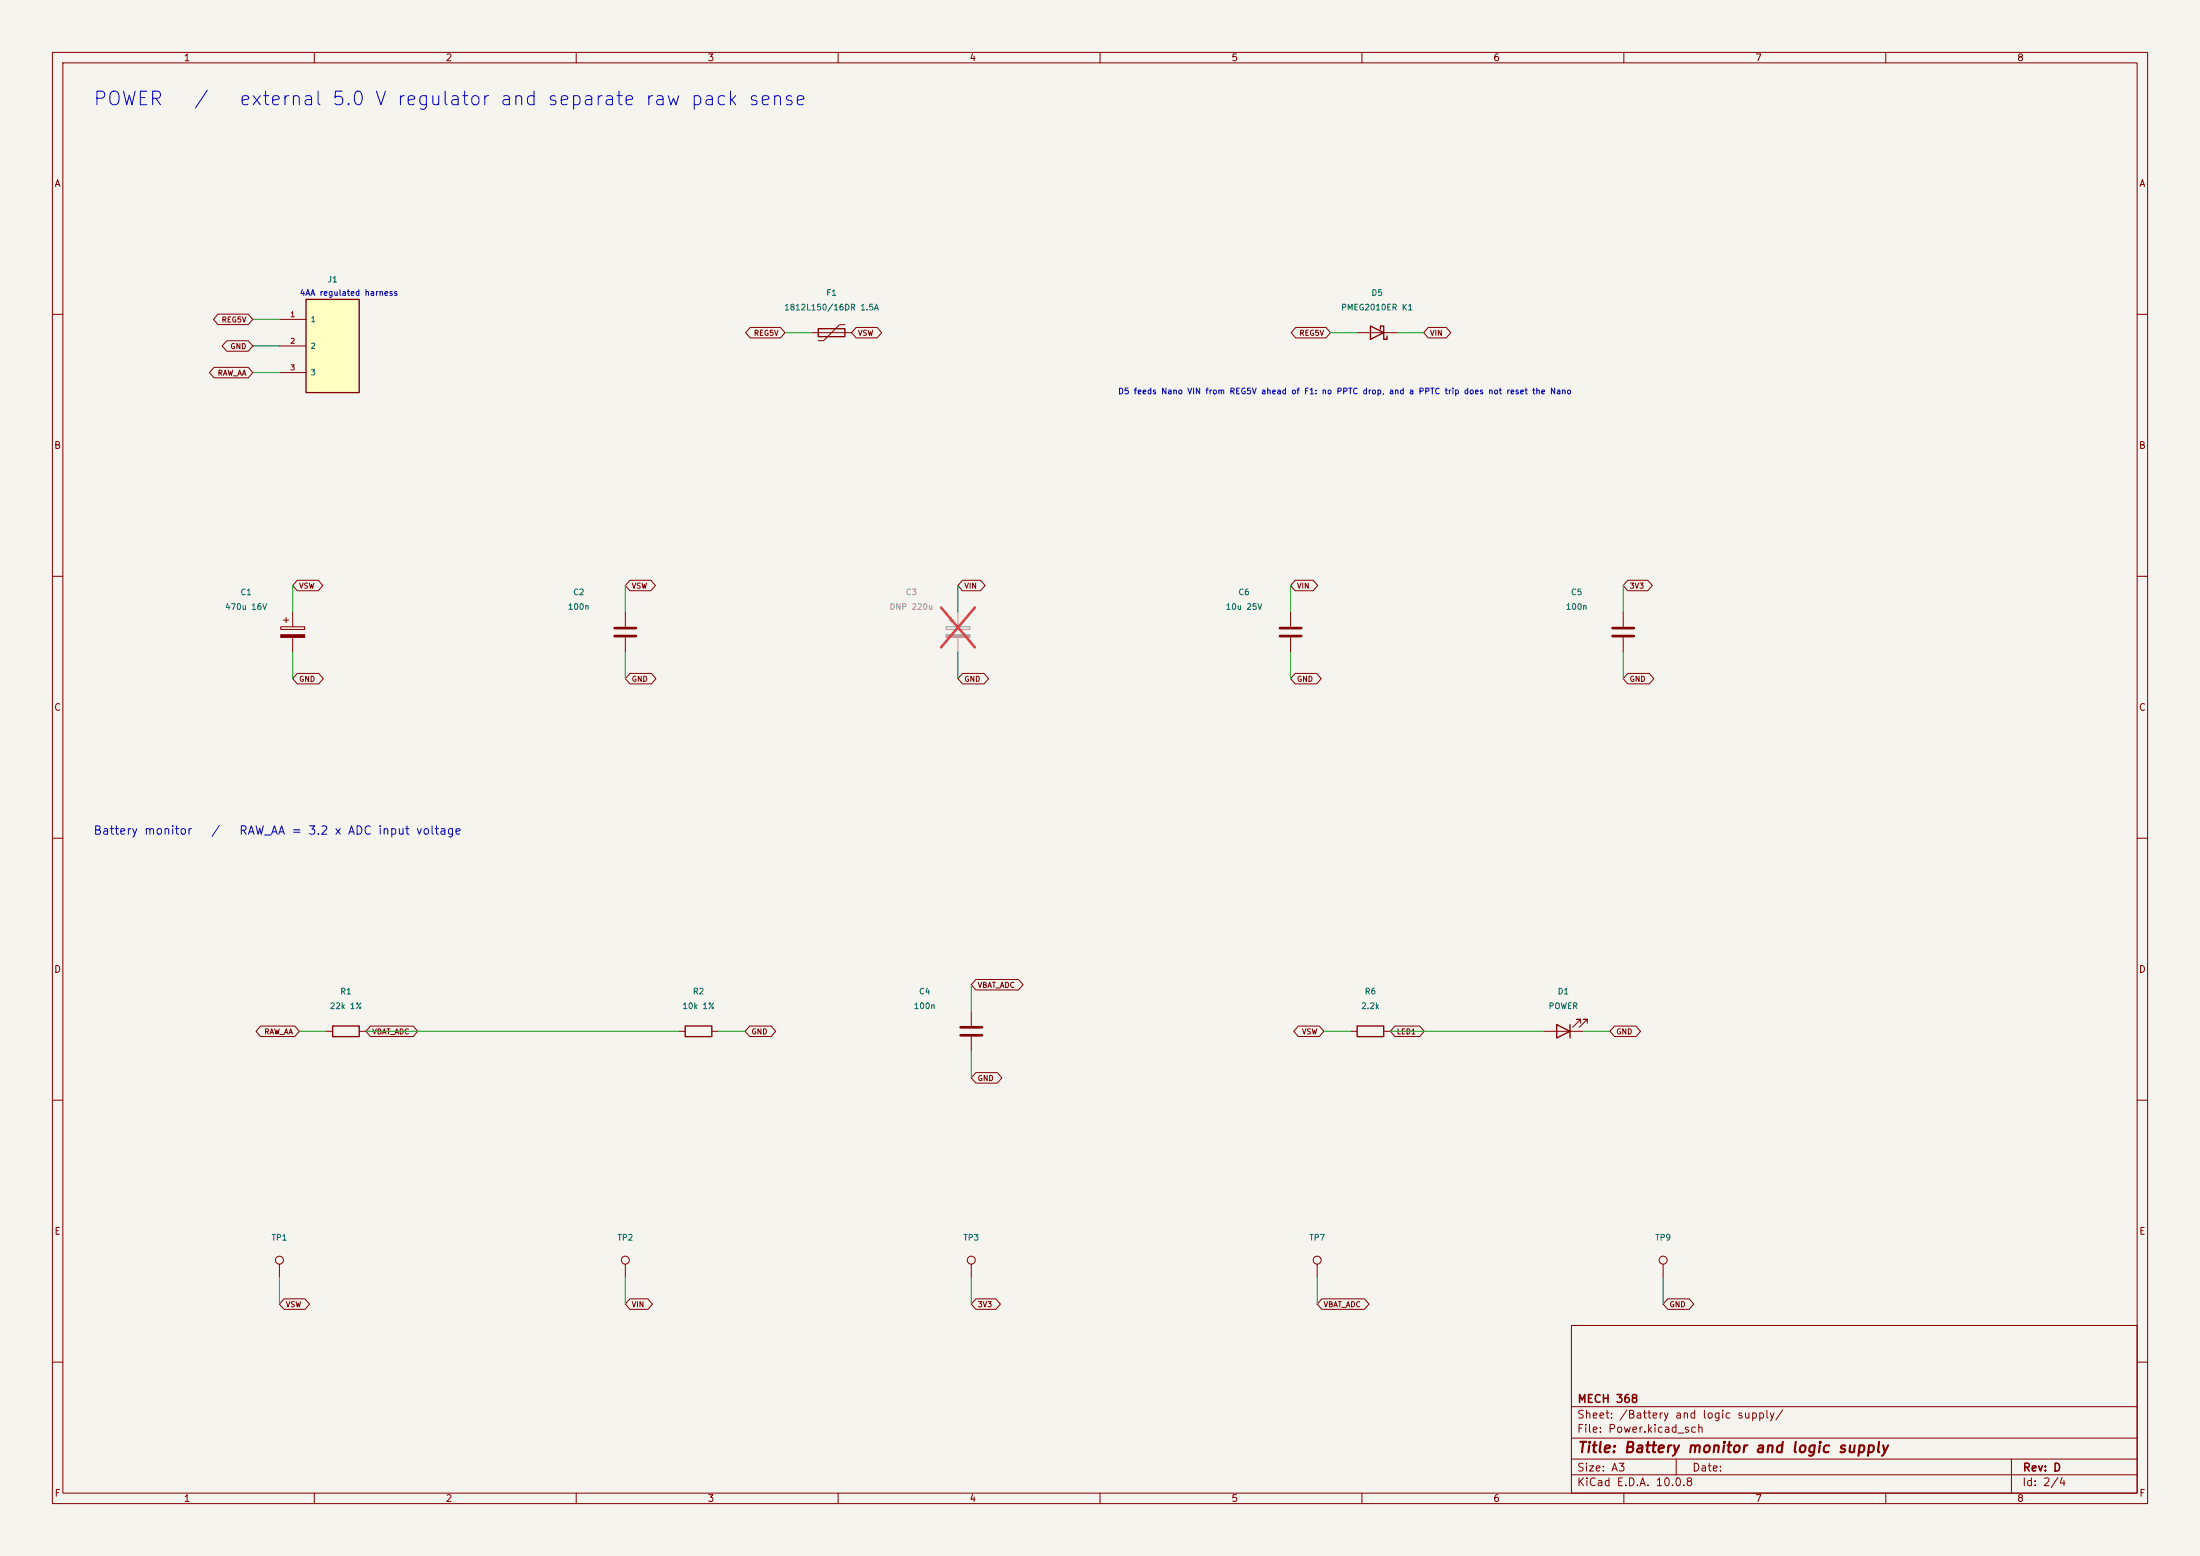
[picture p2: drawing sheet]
(kicad_sch
(version 20250114)
(generator "eeschema")
(paper "A3")
(title_block (title "Battery monitor and logic supply") (rev "D") (company "MECH 368"))
(lib_symbols (symbol "Connector:TestPoint" (pin_numbers (hide yes)) (pin_names (offset 0.762) (hide yes)) (exclude_from_sim no) (in_bom yes) (on_board yes) (property "Reference" "TP" (at 0 6.858 0) (effects (font (size 1.27 1.27)))) (property "Value" "TestPoint" (at 0 5.08 0) (effects (font (size 1.27 1.27)))) (property "Footprint" "" (at 5.08 0 0) (effects (font (size 1.27 1.27)) (hide yes))) (property "Datasheet" "~" (at 5.08 0 0) (effects (font (size 1.27 1.27)) (hide yes))) (property "Description" "test point" (at 0 0 0) (effects (font (size 1.27 1.27)) (hide yes))) (property "ki_keywords" "test point tp" (at 0 0 0) (effects (font (size 1.27 1.27)) (hide yes))) (property "ki_fp_filters" "Pin* Test*" (at 0 0 0) (effects (font (size 1.27 1.27)) (hide yes))) (symbol "TestPoint_0_1" (circle (center 0 3.302) (radius 0.762) (stroke (width 0) (type default)) (fill (type none)))) (symbol "TestPoint_1_1" (pin passive line (at 0 0 90) (length 2.54) (name "1" (effects (font (size 1.27 1.27)))) (number "1" (effects (font (size 1.27 1.27)))))) (embedded_fonts no)) (symbol "Device:C" (pin_numbers (hide yes)) (pin_names (offset 0.254)) (exclude_from_sim no) (in_bom yes) (on_board yes) (property "Reference" "C" (at 0.635 2.54 0) (effects (font (size 1.27 1.27)) (justify left))) (property "Value" "C" (at 0.635 -2.54 0) (effects (font (size 1.27 1.27)) (justify left))) (property "Footprint" "" (at 0.9652 -3.81 0) (effects (font (size 1.27 1.27)) (hide yes))) (property "Datasheet" "~" (at 0 0 0) (effects (font (size 1.27 1.27)) (hide yes))) (property "Description" "Unpolarized capacitor" (at 0 0 0) (effects (font (size 1.27 1.27)) (hide yes))) (property "ki_keywords" "cap capacitor" (at 0 0 0) (effects (font (size 1.27 1.27)) (hide yes))) (property "ki_fp_filters" "C_*" (at 0 0 0) (effects (font (size 1.27 1.27)) (hide yes))) (symbol "C_0_1" (polyline (pts (xy -2.032 0.762) (xy 2.032 0.762)) (stroke (width 0.508) (type default)) (fill (type none))) (polyline (pts (xy -2.032 -0.762) (xy 2.032 -0.762)) (stroke (width 0.508) (type default)) (fill (type none)))) (symbol "C_1_1" (pin passive line (at 0 3.81 270) (length 2.794) (name "~" (effects (font (size 1.27 1.27)))) (number "1" (effects (font (size 1.27 1.27))))) (pin passive line (at 0 -3.81 90) (length 2.794) (name "~" (effects (font (size 1.27 1.27)))) (number "2" (effects (font (size 1.27 1.27)))))) (embedded_fonts no)) (symbol "Device:C_Polarized" (pin_numbers (hide yes)) (pin_names (offset 0.254)) (exclude_from_sim no) (in_bom yes) (on_board yes) (property "Reference" "C" (at 0.635 2.54 0) (effects (font (size 1.27 1.27)) (justify left))) (property "Value" "C_Polarized" (at 0.635 -2.54 0) (effects (font (size 1.27 1.27)) (justify left))) (property "Footprint" "" (at 0.9652 -3.81 0) (effects (font (size 1.27 1.27)) (hide yes))) (property "Datasheet" "~" (at 0 0 0) (effects (font (size 1.27 1.27)) (hide yes))) (property "Description" "Polarized capacitor" (at 0 0 0) (effects (font (size 1.27 1.27)) (hide yes))) (property "ki_keywords" "cap capacitor" (at 0 0 0) (effects (font (size 1.27 1.27)) (hide yes))) (property "ki_fp_filters" "CP_*" (at 0 0 0) (effects (font (size 1.27 1.27)) (hide yes))) (symbol "C_Polarized_0_1" (rectangle (start -2.286 0.508) (end 2.286 1.016) (stroke (width 0) (type default)) (fill (type none))) (polyline (pts (xy -1.778 2.286) (xy -0.762 2.286)) (stroke (width 0) (type default)) (fill (type none))) (polyline (pts (xy -1.27 2.794) (xy -1.27 1.778)) (stroke (width 0) (type default)) (fill (type none))) (rectangle (start 2.286 -0.508) (end -2.286 -1.016) (stroke (width 0) (type default)) (fill (type outline)))) (symbol "C_Polarized_1_1" (pin passive line (at 0 3.81 270) (length 2.794) (name "~" (effects (font (size 1.27 1.27)))) (number "1" (effects (font (size 1.27 1.27))))) (pin passive line (at 0 -3.81 90) (length 2.794) (name "~" (effects (font (size 1.27 1.27)))) (number "2" (effects (font (size 1.27 1.27)))))) (embedded_fonts no)) (symbol "Device:D_Schottky" (pin_numbers (hide yes)) (pin_names (offset 1.016) (hide yes)) (exclude_from_sim no) (in_bom yes) (on_board yes) (property "Reference" "D" (at 0 2.54 0) (effects (font (size 1.27 1.27)))) (property "Value" "D_Schottky" (at 0 -2.54 0) (effects (font (size 1.27 1.27)))) (property "Footprint" "" (at 0 0 0) (effects (font (size 1.27 1.27)) (hide yes))) (property "Datasheet" "~" (at 0 0 0) (effects (font (size 1.27 1.27)) (hide yes))) (property "Description" "Schottky diode" (at 0 0 0) (effects (font (size 1.27 1.27)) (hide yes))) (property "ki_keywords" "diode Schottky" (at 0 0 0) (effects (font (size 1.27 1.27)) (hide yes))) (property "ki_fp_filters" "TO-???* *_Diode_* *SingleDiode* D_*" (at 0 0 0) (effects (font (size 1.27 1.27)) (hide yes))) (symbol "D_Schottky_0_1" (polyline (pts (xy -1.905 0.635) (xy -1.905 1.27) (xy -1.27 1.27) (xy -1.27 -1.27) (xy -0.635 -1.27) (xy -0.635 -0.635)) (stroke (width 0.254) (type default)) (fill (type none))) (polyline (pts (xy 1.27 1.27) (xy 1.27 -1.27) (xy -1.27 0) (xy 1.27 1.27)) (stroke (width 0.254) (type default)) (fill (type none))) (polyline (pts (xy 1.27 0) (xy -1.27 0)) (stroke (width 0) (type default)) (fill (type none)))) (symbol "D_Schottky_1_1" (pin passive line (at -3.81 0 0) (length 2.54) (name "K" (effects (font (size 1.27 1.27)))) (number "1" (effects (font (size 1.27 1.27))))) (pin passive line (at 3.81 0 180) (length 2.54) (name "A" (effects (font (size 1.27 1.27)))) (number "2" (effects (font (size 1.27 1.27)))))) (embedded_fonts no)) (symbol "Device:LED" (pin_numbers (hide yes)) (pin_names (offset 1.016) (hide yes)) (exclude_from_sim no) (in_bom yes) (on_board yes) (property "Reference" "D" (at 0 2.54 0) (effects (font (size 1.27 1.27)))) (property "Value" "LED" (at 0 -2.54 0) (effects (font (size 1.27 1.27)))) (property "Footprint" "" (at 0 0 0) (effects (font (size 1.27 1.27)) (hide yes))) (property "Datasheet" "~" (at 0 0 0) (effects (font (size 1.27 1.27)) (hide yes))) (property "Description" "Light emitting diode" (at 0 0 0) (effects (font (size 1.27 1.27)) (hide yes))) (property "Sim.Pins" "1=K 2=A" (at 0 0 0) (effects (font (size 1.27 1.27)) (hide yes))) (property "ki_keywords" "LED diode" (at 0 0 0) (effects (font (size 1.27 1.27)) (hide yes))) (property "ki_fp_filters" "LED* LED_SMD:* LED_THT:*" (at 0 0 0) (effects (font (size 1.27 1.27)) (hide yes))) (symbol "LED_0_1" (polyline (pts (xy -3.048 -0.762) (xy -4.572 -2.286) (xy -3.81 -2.286) (xy -4.572 -2.286) (xy -4.572 -1.524)) (stroke (width 0) (type default)) (fill (type none))) (polyline (pts (xy -1.778 -0.762) (xy -3.302 -2.286) (xy -2.54 -2.286) (xy -3.302 -2.286) (xy -3.302 -1.524)) (stroke (width 0) (type default)) (fill (type none))) (polyline (pts (xy -1.27 0) (xy 1.27 0)) (stroke (width 0) (type default)) (fill (type none))) (polyline (pts (xy -1.27 -1.27) (xy -1.27 1.27)) (stroke (width 0.254) (type default)) (fill (type none))) (polyline (pts (xy 1.27 -1.27) (xy 1.27 1.27) (xy -1.27 0) (xy 1.27 -1.27)) (stroke (width 0.254) (type default)) (fill (type none)))) (symbol "LED_1_1" (pin passive line (at -3.81 0 0) (length 2.54) (name "K" (effects (font (size 1.27 1.27)))) (number "1" (effects (font (size 1.27 1.27))))) (pin passive line (at 3.81 0 180) (length 2.54) (name "A" (effects (font (size 1.27 1.27)))) (number "2" (effects (font (size 1.27 1.27)))))) (embedded_fonts no)) (symbol "Device:Polyfuse" (pin_numbers (hide yes)) (pin_names (offset 0)) (exclude_from_sim no) (in_bom yes) (on_board yes) (property "Reference" "F" (at -2.54 0 90) (effects (font (size 1.27 1.27)))) (property "Value" "Polyfuse" (at 2.54 0 90) (effects (font (size 1.27 1.27)))) (property "Footprint" "" (at 1.27 -5.08 0) (effects (font (size 1.27 1.27)) (justify left) (hide yes))) (property "Datasheet" "~" (at 0 0 0) (effects (font (size 1.27 1.27)) (hide yes))) (property "Description" "Resettable fuse, polymeric positive temperature coefficient" (at 0 0 0) (effects (font (size 1.27 1.27)) (hide yes))) (property "ki_keywords" "resettable fuse PTC PPTC polyfuse polyswitch" (at 0 0 0) (effects (font (size 1.27 1.27)) (hide yes))) (property "ki_fp_filters" "*polyfuse* *PTC*" (at 0 0 0) (effects (font (size 1.27 1.27)) (hide yes))) (symbol "Polyfuse_0_1" (polyline (pts (xy -1.524 2.54) (xy -1.524 1.524) (xy 1.524 -1.524) (xy 1.524 -2.54)) (stroke (width 0) (type default)) (fill (type none))) (rectangle (start -0.762 2.54) (end 0.762 -2.54) (stroke (width 0.254) (type default)) (fill (type none))) (polyline (pts (xy 0 2.54) (xy 0 -2.54)) (stroke (width 0) (type default)) (fill (type none)))) (symbol "Polyfuse_1_1" (pin passive line (at 0 3.81 270) (length 1.27) (name "~" (effects (font (size 1.27 1.27)))) (number "1" (effects (font (size 1.27 1.27))))) (pin passive line (at 0 -3.81 90) (length 1.27) (name "~" (effects (font (size 1.27 1.27)))) (number "2" (effects (font (size 1.27 1.27)))))) (embedded_fonts no)) (symbol "Device:R" (pin_numbers (hide yes)) (pin_names (offset 0)) (exclude_from_sim no) (in_bom yes) (on_board yes) (property "Reference" "R" (at 2.032 0 90) (effects (font (size 1.27 1.27)))) (property "Value" "R" (at 0 0 90) (effects (font (size 1.27 1.27)))) (property "Footprint" "" (at -1.778 0 90) (effects (font (size 1.27 1.27)) (hide yes))) (property "Datasheet" "~" (at 0 0 0) (effects (font (size 1.27 1.27)) (hide yes))) (property "Description" "Resistor" (at 0 0 0) (effects (font (size 1.27 1.27)) (hide yes))) (property "ki_keywords" "R res resistor" (at 0 0 0) (effects (font (size 1.27 1.27)) (hide yes))) (property "ki_fp_filters" "R_*" (at 0 0 0) (effects (font (size 1.27 1.27)) (hide yes))) (symbol "R_0_1" (rectangle (start -1.016 -2.54) (end 1.016 2.54) (stroke (width 0.254) (type default)) (fill (type none)))) (symbol "R_1_1" (pin passive line (at 0 3.81 270) (length 1.27) (name "~" (effects (font (size 1.27 1.27)))) (number "1" (effects (font (size 1.27 1.27))))) (pin passive line (at 0 -3.81 90) (length 1.27) (name "~" (effects (font (size 1.27 1.27)))) (number "2" (effects (font (size 1.27 1.27)))))) (embedded_fonts no)) (symbol "Robot:Header_3" (pin_names (offset 0.8)) (exclude_from_sim no) (in_bom yes) (on_board yes) (property "Reference" "J" (at 0.0 -13.97 0) (effects (font (size 1.1 1.1)))) (property "Value" "Header_3" (at 0.0 -11.43 0) (effects (font (size 1.1 1.1)))) (property "Footprint" "" (at 0.0 0.0 0) (effects (font (size 1.1 1.1)) (hide yes))) (property "Datasheet" "" (at 0.0 0.0 0) (effects (font (size 1.1 1.1)) (hide yes))) (symbol "Header_3_0_1" (rectangle (start -5.08 8.89) (end 5.08 -8.89) (stroke (width 0.254) (type default)) (fill (type background)))) (symbol "Header_3_1_1" (pin passive line (at -10.16 5.08 0) (length 5.08) (name "1" (effects (font (size 1 1)))) (number "1" (effects (font (size 1 1))))) (pin passive line (at -10.16 0.0 0) (length 5.08) (name "2" (effects (font (size 1 1)))) (number "2" (effects (font (size 1 1))))) (pin passive line (at -10.16 -5.08 0) (length 5.08) (name "3" (effects (font (size 1 1)))) (number "3" (effects (font (size 1 1))))))))
(text "POWER   /   external 5.0 V regulator and separate raw pack sense" (at 17.78 19.05 0) (effects (font (size 2.6 2.6)) (justify left)))
(text "4AA regulated harness" (at 57.15 56.134 0) (effects (font (size 1.1 1.1)) (justify left)))
(wire (pts (xy 53.34 60.96) (xy 48.26 60.96)) (stroke (width 0) (type default)))
(global_label "REG5V" (shape bidirectional) (at 48.26 60.96 180) (effects (font (size 1 1)) (justify right)))
(wire (pts (xy 53.34 66.04) (xy 48.26 66.04)) (stroke (width 0) (type default)))
(global_label "GND" (shape bidirectional) (at 48.26 66.04 180) (effects (font (size 1 1)) (justify right)))
(wire (pts (xy 53.34 71.12) (xy 48.26 71.12)) (stroke (width 0) (type default)))
(global_label "RAW_AA" (shape bidirectional) (at 48.26 71.12 180) (effects (font (size 1 1)) (justify right)))
(symbol (lib_id "Robot:Header_3") (at 63.5 66.04 0) (unit 1) (exclude_from_sim no) (in_bom yes) (on_board yes) (dnp no) (property "Reference" "J1" (at 63.5 53.34 0) (effects (font (size 1.1 1.1)))) (property "Value" "XH" (at 63.5 56.134 0) (effects (font (size 1.1 1.1)) (hide yes))) (property "Footprint" "Connector_JST:JST_XH_B3B-XH-A_1x03_P2.50mm_Vertical" (at 63.5 66.04 0) (effects (font (size 1.1 1.1)) (hide yes))) (pin "1") (pin "2") (pin "3"))
(wire (pts (xy 154.94 63.5) (xy 149.86 63.5)) (stroke (width 0) (type default)))
(global_label "REG5V" (shape bidirectional) (at 149.86 63.5 180) (effects (font (size 1 1)) (justify right)))
(symbol (lib_id "Device:Polyfuse") (at 158.75 63.5 90) (unit 1) (exclude_from_sim no) (in_bom yes) (on_board yes) (dnp no) (property "Reference" "F1" (at 158.75 55.88 90) (effects (font (size 1.1 1.1)))) (property "Value" "1812L150/16DR 1.5A" (at 158.75 58.674 90) (effects (font (size 1.1 1.1)))) (property "Footprint" "Fuse:Fuse_1812_4532Metric" (at 158.75 63.5 0) (effects (font (size 1.1 1.1)) (hide yes))) (pin "1") (pin "2"))
(wire (pts (xy 266.7 63.5) (xy 271.78 63.5)) (stroke (width 0) (type default)))
(global_label "VIN" (shape bidirectional) (at 271.78 63.5 0) (effects (font (size 1 1)) (justify left)))
(symbol (lib_id "Device:D_Schottky") (at 262.89 63.5 180) (unit 1) (exclude_from_sim no) (in_bom yes) (on_board yes) (dnp no) (property "Reference" "D5" (at 262.89 55.88 0) (effects (font (size 1.1 1.1)))) (property "Value" "PMEG2010ER K1" (at 262.89 58.674 0) (effects (font (size 1.1 1.1)))) (property "Footprint" "Diode_SMD:Nexperia_CFP3_SOD-123W" (at 262.89 63.5 0) (effects (font (size 1.1 1.1)) (hide yes))) (pin "1") (pin "2"))
(wire (pts (xy 254 63.5) (xy 259.08 63.5)) (stroke (width 0) (type default)))
(global_label "REG5V" (shape bidirectional) (at 254 63.5 180) (effects (font (size 1 1)) (justify right)))
(text "D5 feeds Nano VIN from REG5V ahead of F1: no PPTC drop, and a PPTC trip does not reset the Nano" (at 213.36 74.93 0) (effects (font (size 1.1 1.1)) (justify left)))
(global_label "VSW" (shape bidirectional) (at 162.56 63.5 0) (effects (font (size 1 1)) (justify left)))
(wire (pts (xy 55.88 116.84) (xy 55.88 111.76)) (stroke (width 0) (type default)))
(global_label "VSW" (shape bidirectional) (at 55.88 111.76 0) (effects (font (size 1 1)) (justify left)))
(wire (pts (xy 55.88 124.46) (xy 55.88 129.54)) (stroke (width 0) (type default)))
(global_label "GND" (shape bidirectional) (at 55.88 129.54 0) (effects (font (size 1 1)) (justify left)))
(symbol (lib_id "Device:C_Polarized") (at 55.88 120.65 0) (unit 1) (exclude_from_sim no) (in_bom yes) (on_board yes) (dnp no) (property "Reference" "C1" (at 46.99 113.03 0) (effects (font (size 1.1 1.1)))) (property "Value" "470u 16V" (at 46.99 115.824 0) (effects (font (size 1.1 1.1)))) (property "Footprint" "Capacitor_THT:CP_Radial_D8.0mm_P3.50mm" (at 55.88 120.65 0) (effects (font (size 1.1 1.1)) (hide yes))) (pin "1") (pin "2"))
(wire (pts (xy 119.38 116.84) (xy 119.38 111.76)) (stroke (width 0) (type default)))
(global_label "VSW" (shape bidirectional) (at 119.38 111.76 0) (effects (font (size 1 1)) (justify left)))
(wire (pts (xy 119.38 124.46) (xy 119.38 129.54)) (stroke (width 0) (type default)))
(global_label "GND" (shape bidirectional) (at 119.38 129.54 0) (effects (font (size 1 1)) (justify left)))
(symbol (lib_id "Device:C") (at 119.38 120.65 0) (unit 1) (exclude_from_sim no) (in_bom yes) (on_board yes) (dnp no) (property "Reference" "C2" (at 110.49 113.03 0) (effects (font (size 1.1 1.1)))) (property "Value" "100n" (at 110.49 115.824 0) (effects (font (size 1.1 1.1)))) (property "Footprint" "Capacitor_SMD:C_0805_2012Metric" (at 119.38 120.65 0) (effects (font (size 1.1 1.1)) (hide yes))) (pin "1") (pin "2"))
(wire (pts (xy 182.88 116.84) (xy 182.88 111.76)) (stroke (width 0) (type default)))
(global_label "VIN" (shape bidirectional) (at 182.88 111.76 0) (effects (font (size 1 1)) (justify left)))
(wire (pts (xy 182.88 124.46) (xy 182.88 129.54)) (stroke (width 0) (type default)))
(global_label "GND" (shape bidirectional) (at 182.88 129.54 0) (effects (font (size 1 1)) (justify left)))
(symbol (lib_id "Device:C_Polarized") (at 182.88 120.65 0) (unit 1) (exclude_from_sim no) (in_bom yes) (on_board yes) (dnp yes) (property "Reference" "C3" (at 173.99 113.03 0) (effects (font (size 1.1 1.1)))) (property "Value" "DNP 220u" (at 173.99 115.824 0) (effects (font (size 1.1 1.1)))) (property "Footprint" "Capacitor_THT:CP_Radial_D6.3mm_P2.50mm" (at 182.88 120.65 0) (effects (font (size 1.1 1.1)) (hide yes))) (pin "1") (pin "2"))
(wire (pts (xy 246.38 116.84) (xy 246.38 111.76)) (stroke (width 0) (type default)))
(global_label "VIN" (shape bidirectional) (at 246.38 111.76 0) (effects (font (size 1 1)) (justify left)))
(wire (pts (xy 246.38 124.46) (xy 246.38 129.54)) (stroke (width 0) (type default)))
(global_label "GND" (shape bidirectional) (at 246.38 129.54 0) (effects (font (size 1 1)) (justify left)))
(symbol (lib_id "Device:C") (at 246.38 120.65 0) (unit 1) (exclude_from_sim no) (in_bom yes) (on_board yes) (dnp no) (property "Reference" "C6" (at 237.49 113.03 0) (effects (font (size 1.1 1.1)))) (property "Value" "10u 25V" (at 237.49 115.824 0) (effects (font (size 1.1 1.1)))) (property "Footprint" "Capacitor_SMD:C_0805_2012Metric" (at 246.38 120.65 0) (effects (font (size 1.1 1.1)) (hide yes))) (pin "1") (pin "2"))
(wire (pts (xy 309.88 116.84) (xy 309.88 111.76)) (stroke (width 0) (type default)))
(global_label "3V3" (shape bidirectional) (at 309.88 111.76 0) (effects (font (size 1 1)) (justify left)))
(wire (pts (xy 309.88 124.46) (xy 309.88 129.54)) (stroke (width 0) (type default)))
(global_label "GND" (shape bidirectional) (at 309.88 129.54 0) (effects (font (size 1 1)) (justify left)))
(symbol (lib_id "Device:C") (at 309.88 120.65 0) (unit 1) (exclude_from_sim no) (in_bom yes) (on_board yes) (dnp no) (property "Reference" "C5" (at 300.99 113.03 0) (effects (font (size 1.1 1.1)))) (property "Value" "100n" (at 300.99 115.824 0) (effects (font (size 1.1 1.1)))) (property "Footprint" "Capacitor_SMD:C_0805_2012Metric" (at 309.88 120.65 0) (effects (font (size 1.1 1.1)) (hide yes))) (pin "1") (pin "2"))
(text "Battery monitor   /   RAW_AA = 3.2 x ADC input voltage" (at 17.78 158.75 0) (effects (font (size 1.6 1.6)) (justify left)))
(wire (pts (xy 62.23 196.85) (xy 57.15 196.85)) (stroke (width 0) (type default)))
(global_label "RAW_AA" (shape bidirectional) (at 57.15 196.85 180) (effects (font (size 1 1)) (justify right)))
(symbol (lib_id "Device:R") (at 66.04 196.85 90) (unit 1) (exclude_from_sim no) (in_bom yes) (on_board yes) (dnp no) (property "Reference" "R1" (at 66.04 189.23 90) (effects (font (size 1.1 1.1)))) (property "Value" "22k 1%" (at 66.04 192.024 90) (effects (font (size 1.1 1.1)))) (property "Footprint" "Resistor_THT:R_Axial_DIN0207_L6.3mm_D2.5mm_P10.16mm_Horizontal" (at 66.04 196.85 0) (effects (font (size 1.1 1.1)) (hide yes))) (pin "1") (pin "2"))
(wire (pts (xy 137.16 196.85) (xy 142.24 196.85)) (stroke (width 0) (type default)))
(global_label "GND" (shape bidirectional) (at 142.24 196.85 0) (effects (font (size 1 1)) (justify left)))
(symbol (lib_id "Device:R") (at 133.35 196.85 90) (unit 1) (exclude_from_sim no) (in_bom yes) (on_board yes) (dnp no) (property "Reference" "R2" (at 133.35 189.23 90) (effects (font (size 1.1 1.1)))) (property "Value" "10k 1%" (at 133.35 192.024 90) (effects (font (size 1.1 1.1)))) (property "Footprint" "Resistor_THT:R_Axial_DIN0207_L6.3mm_D2.5mm_P10.16mm_Horizontal" (at 133.35 196.85 0) (effects (font (size 1.1 1.1)) (hide yes))) (pin "1") (pin "2"))
(wire (pts (xy 69.85 196.85) (xy 129.54 196.85)) (stroke (width 0) (type default)))
(global_label "VBAT_ADC" (shape bidirectional) (at 69.85 196.85 0) (effects (font (size 1 1)) (justify left)))
(wire (pts (xy 185.42 193.04) (xy 185.42 187.96)) (stroke (width 0) (type default)))
(global_label "VBAT_ADC" (shape bidirectional) (at 185.42 187.96 0) (effects (font (size 1 1)) (justify left)))
(wire (pts (xy 185.42 200.66) (xy 185.42 205.74)) (stroke (width 0) (type default)))
(global_label "GND" (shape bidirectional) (at 185.42 205.74 0) (effects (font (size 1 1)) (justify left)))
(symbol (lib_id "Device:C") (at 185.42 196.85 0) (unit 1) (exclude_from_sim no) (in_bom yes) (on_board yes) (dnp no) (property "Reference" "C4" (at 176.53 189.23 0) (effects (font (size 1.1 1.1)))) (property "Value" "100n" (at 176.53 192.024 0) (effects (font (size 1.1 1.1)))) (property "Footprint" "Capacitor_SMD:C_0805_2012Metric" (at 185.42 196.85 0) (effects (font (size 1.1 1.1)) (hide yes))) (pin "1") (pin "2"))
(wire (pts (xy 257.81 196.85) (xy 252.73 196.85)) (stroke (width 0) (type default)))
(global_label "VSW" (shape bidirectional) (at 252.73 196.85 180) (effects (font (size 1 1)) (justify right)))
(symbol (lib_id "Device:R") (at 261.62 196.85 90) (unit 1) (exclude_from_sim no) (in_bom yes) (on_board yes) (dnp no) (property "Reference" "R6" (at 261.62 189.23 90) (effects (font (size 1.1 1.1)))) (property "Value" "2.2k" (at 261.62 192.024 90) (effects (font (size 1.1 1.1)))) (property "Footprint" "Resistor_THT:R_Axial_DIN0207_L6.3mm_D2.5mm_P10.16mm_Horizontal" (at 261.62 196.85 0) (effects (font (size 1.1 1.1)) (hide yes))) (pin "1") (pin "2"))
(wire (pts (xy 302.26 196.85) (xy 307.34 196.85)) (stroke (width 0) (type default)))
(global_label "GND" (shape bidirectional) (at 307.34 196.85 0) (effects (font (size 1 1)) (justify left)))
(symbol (lib_id "Device:LED") (at 298.45 196.85 180) (unit 1) (exclude_from_sim no) (in_bom yes) (on_board yes) (dnp no) (property "Reference" "D1" (at 298.45 189.23 0) (effects (font (size 1.1 1.1)))) (property "Value" "POWER" (at 298.45 192.024 0) (effects (font (size 1.1 1.1)))) (property "Footprint" "LED_THT:LED_D3.0mm" (at 298.45 196.85 0) (effects (font (size 1.1 1.1)) (hide yes))) (pin "1") (pin "2"))
(wire (pts (xy 265.43 196.85) (xy 294.64 196.85)) (stroke (width 0) (type default)))
(global_label "LED1" (shape bidirectional) (at 265.43 196.85 0) (effects (font (size 1 1)) (justify left)))
(wire (pts (xy 53.34 243.84) (xy 53.34 248.92)) (stroke (width 0) (type default)))
(global_label "VSW" (shape bidirectional) (at 53.34 248.92 0) (effects (font (size 1 1)) (justify left)))
(symbol (lib_id "Connector:TestPoint") (at 53.34 243.84 0) (unit 1) (exclude_from_sim no) (in_bom no) (on_board yes) (dnp no) (property "Reference" "TP1" (at 53.34 236.22 0) (effects (font (size 1.1 1.1)))) (property "Value" "VSW" (at 53.34 239.014 0) (effects (font (size 1.1 1.1)) (hide yes))) (property "Footprint" "TestPoint:TestPoint_Pad_D1.5mm" (at 53.34 243.84 0) (effects (font (size 1.1 1.1)) (hide yes))) (pin "1"))
(wire (pts (xy 119.38 243.84) (xy 119.38 248.92)) (stroke (width 0) (type default)))
(global_label "VIN" (shape bidirectional) (at 119.38 248.92 0) (effects (font (size 1 1)) (justify left)))
(symbol (lib_id "Connector:TestPoint") (at 119.38 243.84 0) (unit 1) (exclude_from_sim no) (in_bom no) (on_board yes) (dnp no) (property "Reference" "TP2" (at 119.38 236.22 0) (effects (font (size 1.1 1.1)))) (property "Value" "VIN" (at 119.38 239.014 0) (effects (font (size 1.1 1.1)) (hide yes))) (property "Footprint" "TestPoint:TestPoint_Pad_D1.5mm" (at 119.38 243.84 0) (effects (font (size 1.1 1.1)) (hide yes))) (pin "1"))
(wire (pts (xy 185.42 243.84) (xy 185.42 248.92)) (stroke (width 0) (type default)))
(global_label "3V3" (shape bidirectional) (at 185.42 248.92 0) (effects (font (size 1 1)) (justify left)))
(symbol (lib_id "Connector:TestPoint") (at 185.42 243.84 0) (unit 1) (exclude_from_sim no) (in_bom no) (on_board yes) (dnp no) (property "Reference" "TP3" (at 185.42 236.22 0) (effects (font (size 1.1 1.1)))) (property "Value" "3V3" (at 185.42 239.014 0) (effects (font (size 1.1 1.1)) (hide yes))) (property "Footprint" "TestPoint:TestPoint_Pad_D1.5mm" (at 185.42 243.84 0) (effects (font (size 1.1 1.1)) (hide yes))) (pin "1"))
(wire (pts (xy 251.46 243.84) (xy 251.46 248.92)) (stroke (width 0) (type default)))
(global_label "VBAT_ADC" (shape bidirectional) (at 251.46 248.92 0) (effects (font (size 1 1)) (justify left)))
(symbol (lib_id "Connector:TestPoint") (at 251.46 243.84 0) (unit 1) (exclude_from_sim no) (in_bom no) (on_board yes) (dnp no) (property "Reference" "TP7" (at 251.46 236.22 0) (effects (font (size 1.1 1.1)))) (property "Value" "VBAT_ADC" (at 251.46 239.014 0) (effects (font (size 1.1 1.1)) (hide yes))) (property "Footprint" "TestPoint:TestPoint_Pad_D1.5mm" (at 251.46 243.84 0) (effects (font (size 1.1 1.1)) (hide yes))) (pin "1"))
(wire (pts (xy 317.5 243.84) (xy 317.5 248.92)) (stroke (width 0) (type default)))
(global_label "GND" (shape bidirectional) (at 317.5 248.92 0) (effects (font (size 1 1)) (justify left)))
(symbol (lib_id "Connector:TestPoint") (at 317.5 243.84 0) (unit 1) (exclude_from_sim no) (in_bom no) (on_board yes) (dnp no) (property "Reference" "TP9" (at 317.5 236.22 0) (effects (font (size 1.1 1.1)))) (property "Value" "GND" (at 317.5 239.014 0) (effects (font (size 1.1 1.1)) (hide yes))) (property "Footprint" "TestPoint:TestPoint_Pad_D1.5mm" (at 317.5 243.84 0) (effects (font (size 1.1 1.1)) (hide yes))) (pin "1"))
(embedded_fonts no))
